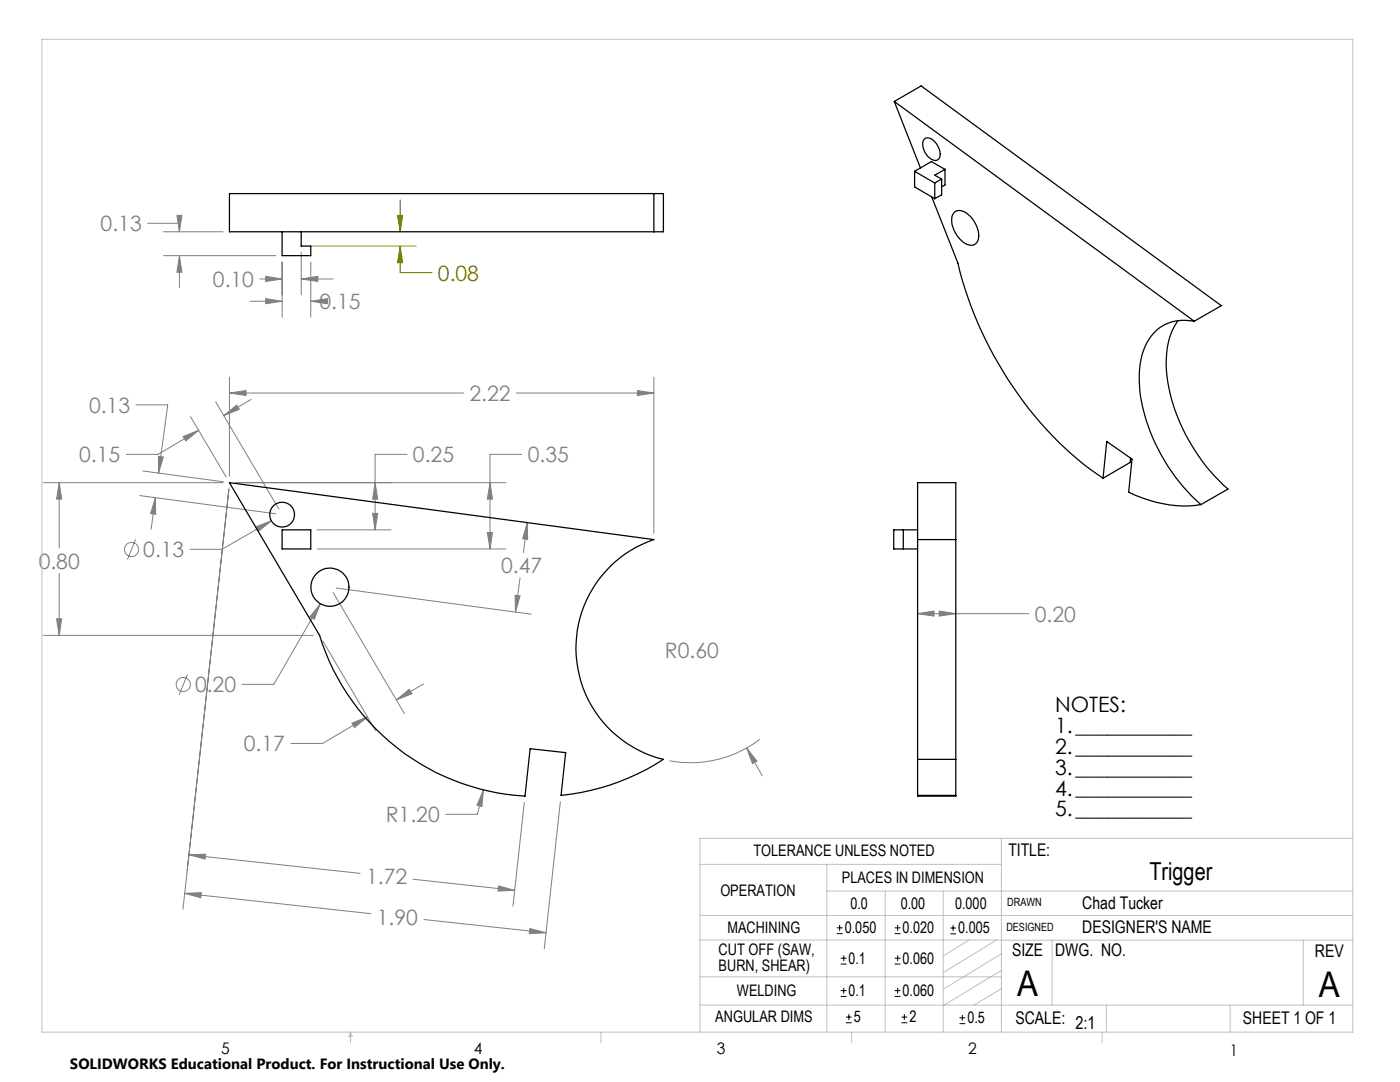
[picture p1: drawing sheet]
<svg xmlns="http://www.w3.org/2000/svg" width="279mm" height="216mm" viewBox="0 0 279 216" stroke-linecap="round" stroke-linejoin="round" font-family="sans-serif">
<g fill="none" stroke="#808080" stroke-width=".2">
<path d="M29.5 44.6h6.3v1.6M32.6 46.2h11.9M32.6 51h22.4M35.3 43h1l-.5 3.2zM35.8 51l.5 3.3h-1zM35.8 51v6.4M51.9 55.7h4.4M53 59.6l3.3 .5-3.3 .5zM53 55.1l3.3 .6-3.3 .5zM56.3 52.3v11M60.1 55.7l3.3-.6v1.1zM60.1 50.4v8.4"/>
<path d="M60.1 55.7h6.4M62 52.3v11M45.8 78.4l3.3-.5v1zM45.8 75.2v19.8M45.8 78.4h46.7M50 60.1h6.3M50.1 79.7l-5.4 3.2M62 60.1l3.3-.5v1zM62 60.1h.5M103 78.4h27.5M127.2 77.9l3.3 .5-3.3 .5zM130.5 75.2v31.2"/>
<path d="M8.6 96.3h35.9M11.8 96.3l.5 3.3h-1zM11.8 96.3v13.1M27.1 80.8h6.4l-1.9 13.6M27.9 98.9l27.2 3.6M28.5 94l16.1 2.1M31 99.3l.1 3.3-1-.1zM31 99.3l-.8 6.3M31.6 91.1l1 .1-1 3.2zM36.5 87.1l3.2-1.2-2.6 2.1zM38 83.1l7.2 12.1M39.7 85.9l-8.2 4.8h-6.3"/>
<path d="M43 80.2l12.7 21.4M44.7 82.9l2.5-2.1 .6 .9zM45.7 97.6l-9.2 83.8M47.1 96.3h53.9M74.9 96.3l.5 3.3h-1zM81.2 90.7h-6.3v15M97.8 96.3l.5 3.3h-1zM104.1 90.7h-6.3v18.8M11.8 114.4v12.4M27.1 107.6l-1.7 4.1M51 105.1l3.2-1.2-2.6 2.1zM54.2 103.9l-9.9 5.7h-6.3"/>
<path d="M63.3 105.7h14.7M63.3 109.5h37.7M66.5 118.3l14.2 24.1M67.1 117.3l38.9 5.3M74.4 102.4h1l-.5 3.3zM97.3 106.3h1l-.5 3.2zM102.8 118.8l1 .1-.9 3.2zM103.8 115.3l-.9 6.8M105.2 104.3l.1 3.3-1-.1zM105.2 104.3l-.7 6M8.6 126.8h53.9M11.3 123.5h1l-.5 3.3z"/>
<path d="M37.4 134.6l-1.6 4M63.9 120.5l-1.2 3.1-.9-.5zM63.9 120.5l-9.3 16.1h-6.3M64.4 127.9l10.6 17.9M79.1 139.7l2.6-2.2 .5 .9zM84.6 136.5l-5.5 3.2M183.1 122.4l3.3-.5v1zM183.1 122.4h22.2M187.4 121.9l3.3 .5-3.3 .5zM70.2 144.3l3.1-1.2-2.5 2.1zM73.3 143.1l-8.9 5.2h-6.4M96.5 157.6l-.3 3.3-1-.2z"/>
<path d="M96.5 157.6l-1.2 4.9h-6.4M111.8 160l-3.2 29.3M149 149.3l2.1 2.6-.9 .5zM149 149.3l3.1 5.5M151.6 147.5a23 23 0 0 1-18 4.3M36.9 178.3l3.3-.2-.1 1zM36.9 178.3l37.1 4M37.7 170.6l3.3-.2-.1 1zM37.7 170.6l34.2 3.7M82.4 175.4l20.3 2.3M99.5 176.8l3.2 .9-3.3 .1zM104.6 160.1l-2.2 20.7"/>
<path d="M84.6 183.5l24.4 2.6M105.8 185.3l3.2 .8-3.4 .2z"/>
<circle cx="26.2" cy="109.7" r="1.41"/>
<circle cx="36.6" cy="136.6" r="1.42"/>
</g>
<g fill="none" stroke="#000" stroke-width=".2">
<path d="M167 186.3h1.2M167 185.1h1.2M167.6 184.6v1.1M167.8 198.8h1.1M167.8 197.7h1.1M167.8 192.4h1.1M167.8 191.2h1.1M168.4 190.6v1.2M168.4 197.1v1.2M178.5 198.8h1.2M178.5 197.7h1.2M178.5 192.4h1.2"/>
<path d="M178.5 191.2h1.2M178.5 186.3h1.2M178.5 185.1h1.2M179.1 184.6v1.1M179.1 190.6v1.2M179.1 197.1v1.2M189.7 185.2h1.1M189.7 186.3h1.1M190.2 184.6v1.1M168.8 204.1h1.2M168.8 203h1.2M169.4 202.4v1.1"/>
<path d="M179.9 204.1h1.2M179.9 203h1.2M180.5 202.4v1.1M191.5 204.3h1.2M191.5 203.1h1.2M192.1 202.5v1.2"/>
</g>
<path d="M79.9 39.9v6.3M62.2 49.1h20.8M79.3 43h1.1l-.5 3.2zM79.9 49.1l.5 3.3h-1.1zM79.9 49.1v5.3h6.3" fill="none" stroke="#808000" stroke-width=".2"/>
<g fill="none" stroke="#c0c0c0" stroke-width=".2">
<path d="M8.4 7.8h261.6v198.2h-261.6zM139.7 172.5h60.1M165 177.8h105M165 172.5v33.3M176.7 177.8v28M188.2 177.8v28.2M199.8 167.3v38.7M270 167.3h-130.3v38.7M139.7 182.7h130.3M139.7 187.6h60.2M139.7 194.9h60.1M193.4 187.6l-5.2 3.1"/>
<path d="M198.9 187.6l-10.7 6.5M199.8 187.6h70.2M199.8 197.3l-5.4 3.3M199.8 193.6l-11.6 7.1M199.8 190.3l-11.6 7.1M210 187.6v13M260.1 187.6v13M70 206v2.1M70 206l.3 .8h-.7zM119.9 206v2.1M139.7 200.6h130.3M170 206v2.1"/>
<path d="M220 206v2.1M220.8 200.6v5.4M245.5 200.6v5.4"/>
</g>
<path d="M79.3 43h1.1l-.5 3.2zM79.9 49.1l.5 3.3h-1.1z" fill="#808000"/>
<path d="M63.9 120.5l-2.1 2.6 .9 .5zM51 105.1l.6 .9 2.6-2.1zM149 149.3l1.2 3.1 .9-.5zM127.2 77.9l3.3 .5-3.3 .5zM45.8 78.4l3.3-.5v1zM96.5 157.6l-1.3 3.1 1 .2zM11.8 96.3l.5 3.3h-1zM11.3 123.5h1l-.5 3.3zM31 99.3l.1 3.3-1-.1zM31.6 91.1l1 .1-1 3.2zM102.8 118.8l1 .1-.9 3.2zM105.2 104.3l.1 3.3-1-.1zM79.1 139.7l2.6-2.2 .5 .9zM70.2 144.3l3.1-1.2-2.5 2.1zM44.7 82.9l2.5-2.1 .6 .9zM36.5 87.1l3.2-1.2-2.6 2.1zM36.9 178.3l3.3-.2-.1 1zM105.8 185.3l3.2 .8-3.4 .2zM37.7 170.6l3.3-.2-.1 1zM99.5 176.8l3.2 .9-3.3 .1zM74.9 96.3l.5 3.3h-1zM74.4 102.4h1l-.5 3.3zM97.8 96.3l.5 3.3h-1zM97.3 106.3h1l-.5 3.2zM35.3 43h1l-.5 3.2zM35.8 51l.5 3.3h-1zM62 60.1l3.3-.5v1zM53 59.6l3.3 .5-3.3 .5zM53 55.1l3.3 .6-3.3 .5zM60.1 55.7l3.3-.6v1.1zM183.1 122.4l3.3-.5v1zM187.4 121.9l3.3 .5-3.3 .5z" fill="#808080"/>
<g fill="none" stroke="#000" stroke-width=".25">
<path d="M130.5 38.6h1.9v7.6h-1.9M130.5 38.6v7.6M130.5 38.6h-84.7v7.6h84.7M178.5 20.2l5.2 13.3M178.5 20.2l59.8 43.9M178.5 20.2l5.3-3.1 59.9 43.9-5.4 3.1M182.5 34.2l4 2.3M182.5 34.2v3.1l4 2.4M184.4 27.9a1.37 1.37 0 0 1 2.1 .3 3.1 3.1 0 0 1 .9 3.4 1.39 1.39 0 0 1-2.1-.3 3.3 3.3 0 0 1-.9-3.4zM185.9 39.3l5.3 13.2a74.3 74.3 0 0 0 26.4 41.1l2.5 1.8M186.5 36.5v3.2M187.9 35.7l-1.4 .8"/>
<path d="M187.9 35.7v3.2l-1.4 .8M188.6 33.8v3.1l-.7 .4M188.6 33.8l-2.7-1.6-3.4 2M188.6 33.8l-2.1 1.2 1.4 .7M56.3 46.2v4.8h5.7v-1.9h-1.9v-2.9M190.4 42.4a2.2 2.2 0 0 1 3.1 .6 5.1 5.1 0 0 1 1.6 5.2 1.57 1.57 0 0 1-2.4 .4 5.5 5.5 0 0 1-2.6-5.7zM235.1 64a15.4 15.4 0 0 0-2.2 10.8 36.9 36.9 0 0 0 12.2 22.8l-5.4 3.1M238.3 64.1a8.6 8.6 0 0 0-10.4 6.7 24.4 24.4 0 0 0 1.2 14.1 37.1 37.1 0 0 0 10.6 15.8M45.8 96.3l84.7 11.4a22.8 22.8 0 0 0-15.5 22.6 22.8 22.8 0 0 0 17.4 21.2 46 46 0 0 1-20.4 7.2l.9-8.5-7.1-.8-1 9.5a45.7 45.7 0 0 1-41-32.1zM220.1 95.4l.8-7.3 5 3.5-.7 6.6a24.8 24.8 0 0 0 14.5 2.5M225.6 91.4l-.1 .9-5.4 3.1M56.3 105.7h5.7v3.8h-5.7z"/>
<path d="M180.3 105.7v3.8M183.1 107.7v43.8M183.1 105.7h-4.7v3.8h4.7M183.1 107.7h7.6M183.1 107.7v-11.4h7.6v11.4M190.7 107.7v43.8M183.1 151.5v7.2M183.1 151.5h7.6M183.1 158.7h7.6M183.1 158.7v.2h7.6v-.2M190.7 151.5v7.2"/>
<circle cx="56.3" cy="102.7" r="2.48"/>
<circle cx="65.8" cy="117.2" r="3.8"/>
</g>
<g font-size="7.1">
<text x="203" y="198.7">A</text>
<text x="263.2" y="198.9">A</text>
</g>
<text font-size="4.9" x="229.4" y="175.7">Trigger</text>
<g font-size="4.2" fill="#808080">
<text x="20.1" y="46.2">0.13</text>
<text x="42.5" y="57.3">0.10</text>
<text x="63.7" y="61.7">0.15</text>
<text x="17.8" y="82.4">0.13</text>
<text x="93.7" y="80">2.22</text>
<text x="15.8" y="92.2">0.15</text>
<text x="82.4" y="92.2">0.25</text>
<text x="105.3" y="92.2">0.35</text>
<text x="7.7" y="113.5">0.80</text>
<text x="28.6" y="111.2">0.13</text>
<text x="100" y="114.4">0.47</text>
<text x="206.5" y="124">0.20</text>
<text x="132.7" y="131.4">R0.60</text>
<text x="38.9" y="138.1">0.20</text>
<text x="48.7" y="149.9">0.17</text>
<text x="77" y="164.1">R1.20</text>
<text x="73.1" y="176.5">1.72</text>
<text x="75.2" y="184.5">1.90</text>
</g>
<text font-size="4.2" fill="#808000" x="87.4" y="56">0.08</text>
<g font-size="4.2">
<text x="210.6" y="142">NOTES:</text>
<text x="210.6" y="146.2">1.___________</text>
<text x="210.6" y="150.4">2.___________</text>
<text x="210.6" y="154.6">3.___________</text>
<text x="210.6" y="158.7">4.___________</text>
<text x="210.6" y="162.9">5.___________</text>
</g>
<g font-size="3.5">
<text x="201.2" y="170.7">TITLE:</text>
<text x="216" y="181.4">Chad Tucker</text>
<text x="202" y="190.8">SIZE</text>
<text x="210.6" y="190.8">DWG. NO.</text>
<text x="216" y="186.2">DESIGNER'S NAME</text>
<text x="262.4" y="190.9">REV</text>
<text x="202.7" y="204.4">SCALE:</text>
<text x="214.6" y="205.4">2:1</text>
<text x="248.1" y="204.4">SHEET 1 OF 1</text>
</g>
<g font-size="3.2">
<text x="150.4" y="170.8">TOLERANCE UNLESS NOTED</text>
<text x="143.8" y="178.9">OPERATION</text>
<text x="168" y="176.2">PLACES IN DIMENSION</text>
<text x="169.7" y="181.4">0.0</text>
<text x="179.8" y="181.4">0.00</text>
<text x="190.6" y="181.4">0.000</text>
<text x="143.4" y="190.5">CUT OFF (SAW,</text>
<text x="145.2" y="186.2">MACHINING</text>
<text x="168.6" y="186.2">0.050</text>
<text x="180.1" y="186.2">0.020</text>
<text x="191.2" y="186.2">0.005</text>
<text x="143.4" y="193.7">BURN, SHEAR)</text>
<text x="169.4" y="192.3">0.1</text>
<text x="180.1" y="192.3">0.060</text>
<text x="147.1" y="198.7">WELDING</text>
<text x="169.4" y="198.7">0.1</text>
<text x="180.1" y="198.7">0.060</text>
<text x="142.8" y="204">ANGULAR DIMS</text>
<text x="170.4" y="204">5</text>
<text x="181.5" y="204">2</text>
<text x="193.1" y="204.2">0.5</text>
<text x="44.2" y="210.4">5</text>
<text x="94.6" y="210.3">4</text>
<text x="143.1" y="210.4">3</text>
<text x="193.2" y="210.3">2</text>
<text x="245.4" y="210.6">1</text>
</g>
<text font-size="3" x="14" y="213.3">SOLIDWORKS Educational Product. For Instructional Use Only.</text>
<g font-size="2.3">
<text x="200.8" y="185.7">DESIGNED</text>
<text x="201" y="180.9">DRAWN</text>
</g>
</svg>
